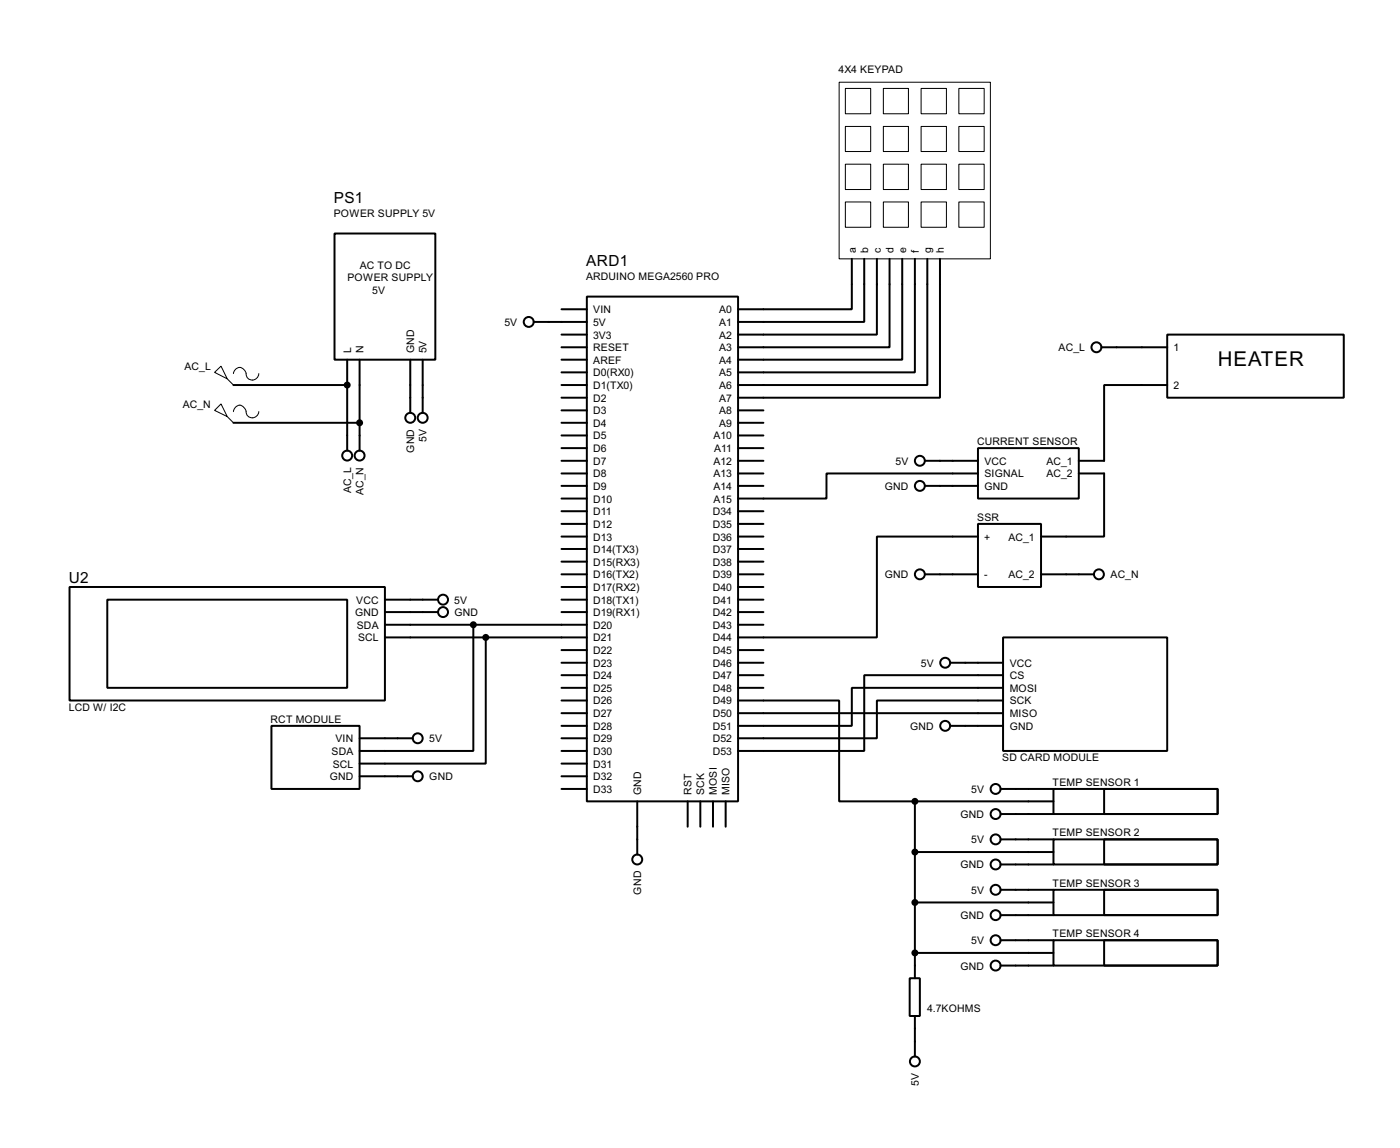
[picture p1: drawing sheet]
<svg xmlns="http://www.w3.org/2000/svg" width="282mm" height="231mm" viewBox="0 0 282 231" stroke-linecap="round" stroke-linejoin="round" font-family="sans-serif">
<g fill="none" stroke="#000" stroke-width=".4">
<path d="M67.4 47h20.3v25.4h-20.3zM118.2 59.7h30.4v101.6h-30.4zM171.5 52.1v10.2h-22.9M174 52.1v12.7h-25.4M176.6 52.1v15.3h-28M179.1 52.1v17.8h-30.5M181.7 52.1v20.3h-33.1M184.2 52.1v22.9h-35.6M186.7 52.1v25.4h-38.1M189.3 52.1v28h-40.7M47 77.5h22.9M69.9 72.4v18.3"/>
<path d="M72.4 72.4v18.3M82.6 72.4v10.7M85.1 72.4v10.7M107.5 64.8h10.7M113.1 69.9h5.1M113.1 77.5h5.1M113.1 62.3h5.1M113.1 67.4h5.1M113.1 72.4h5.1M113.1 75h5.1M221.8 69.9h13.2M235 67.4h35.6v12.7h-35.6z"/>
<path d="M235 77.5h-12.7v15.3h-5.1M47 85.1h25.4M113.1 92.8h5.1M113.1 97.8h5.1M113.1 85.1h5.1M113.1 80.1h5.1M113.1 82.6h5.1M113.1 87.7h5.1M113.1 90.2h5.1M113.1 95.3h5.1M148.6 92.8h5.1M148.6 97.8h5.1"/>
<path d="M148.6 85.1h5.1M148.6 82.6h5.1M148.6 87.7h5.1M148.6 90.2h5.1M148.6 95.3h5.1M186.2 92.8h10.7M186.2 97.8h10.7M196.9 90.2h20.3v10.2h-20.3zM196.9 95.3h-30.5v5.1h-17.8M217.2 95.3h5.1v12.7h-12.7M14 118.2h63.5v22.8h-63.5zM113.1 115.6h5.1"/>
<path d="M113.1 100.4h5.1M113.1 102.9h5.1M113.1 105.5h5.1M113.1 108h5.1M113.1 110.5h5.1M113.1 113.1h5.1M113.1 118.2h5.1M148.6 115.6h5.1M148.6 102.9h5.1M148.6 105.5h5.1M148.6 108h5.1M148.6 110.5h5.1"/>
<path d="M148.6 113.1h5.1M148.6 118.2h5.1M186.2 115.6h10.7M196.9 105.5h12.7v12.7h-12.7zM196.9 108h-20.3v20.3h-28M209.6 115.6h10.7M21.6 120.7h48.3v17.8h-48.3zM77.5 128.3h40.7M77.5 125.8h40.7M77.5 120.7h10.7M77.5 123.2h10.7M95.3 125.8v25.4h-22.9"/>
<path d="M97.8 128.3v25.4h-25.4M113.1 120.7h5.1M113.1 123.2h5.1M113.1 133.4h5.1M113.1 130.9h5.1M113.1 135.9h5.1M113.1 138.5h5.1M148.6 125.8h5.1M148.6 120.7h5.1M148.6 123.2h5.1M148.6 133.4h5.1M148.6 130.9h5.1"/>
<path d="M148.6 135.9h5.1M148.6 138.5h5.1M191.3 133.4h10.7M202 128.3h33v22.9h-33zM202 135.9h-28v15.3h-25.4M202 138.5h-30.5v7.6h-22.9M54.7 146.1h17.7v12.7h-17.7zM72.4 148.6h10.7M72.4 156.3h10.7M113.1 143.6h5.1M113.1 148.6h5.1M113.1 156.3h5.1"/>
<path d="M113.1 158.8h5.1M113.1 146.1h5.1M113.1 141h5.1M113.1 151.2h5.1M113.1 153.7h5.1M148.6 141h20.4v20.3h15.2M148.6 143.6h53.4M191.3 146.1h10.7M201.5 158.8h10.6M202 141h-25.4v7.6h-28M212.1 158.8h33.1v5.1h-33.1zM222.3 158.8h22.9v5.1h-22.9z"/>
<path d="M128.3 161.3v10.7M138.5 161.3v5.1M141 161.3v5.1M143.6 161.3v5.1M146.1 161.3v5.1M184.2 171.5h27.9M184.2 161.3v35.6M184.2 161.3h27.9M201.5 163.9h10.6M201.5 169h10.6M201.5 174h10.6M201.5 179.1h10.6"/>
<path d="M212.1 169h33.1v5h-33.1zM212.1 179.1h33.1v5.1h-33.1zM222.3 169h22.9v5h-22.9zM222.3 179.1h22.9v5.1h-22.9zM183.2 196.9h2v7.6h-2zM184.2 181.7h27.9M184.2 191.8h27.9M201.5 184.2h10.6M201.5 189.3h10.6M201.5 194.4h10.6M212.1 189.3h33.1v5.1h-33.1zM222.3 189.3h22.9v5.1h-22.9z"/>
<path d="M184.2 204.5v8.2"/>
<circle cx="106.4" cy="64.8" r="1"/>
<circle cx="220.7" cy="69.9" r="1"/>
<circle cx="69.9" cy="91.7" r="1"/>
<circle cx="72.4" cy="91.7" r="1"/>
<circle cx="82.6" cy="84.1" r="1"/>
<circle cx="85.1" cy="84.1" r="1"/>
<circle cx="185.2" cy="92.8" r="1"/>
<circle cx="185.2" cy="97.8" r="1"/>
<circle cx="185.2" cy="115.6" r="1"/>
<circle cx="221.2" cy="115.6" r="1"/>
<circle cx="89.2" cy="120.7" r="1"/>
<circle cx="89.2" cy="123.2" r="1"/>
<circle cx="190.3" cy="133.4" r="1"/>
<circle cx="84.1" cy="148.6" r="1"/>
<circle cx="84.1" cy="156.3" r="1"/>
<circle cx="190.3" cy="146.1" r="1"/>
<circle cx="200.4" cy="158.8" r="1"/>
<circle cx="128.3" cy="173" r="1"/>
<circle cx="200.4" cy="163.9" r="1"/>
<circle cx="200.4" cy="174" r="1"/>
<circle cx="200.4" cy="169" r="1"/>
<circle cx="200.4" cy="179.1" r="1"/>
<circle cx="200.4" cy="184.2" r="1"/>
<circle cx="200.4" cy="189.3" r="1"/>
<circle cx="200.4" cy="194.4" r="1"/>
<circle cx="184.2" cy="213.7" r="1"/>
</g>
<circle cx="69.9" cy="77.5" r=".2" fill="#000"/>
<g fill="#000" stroke="#000" stroke-width=".4">
<circle cx="69.9" cy="77.5" r=".5"/>
<circle cx="72.4" cy="85.1" r=".5"/>
<circle cx="95.3" cy="125.8" r=".5"/>
<circle cx="97.8" cy="128.3" r=".5"/>
<circle cx="184.2" cy="161.3" r=".5"/>
<circle cx="184.2" cy="171.5" r=".5"/>
<circle cx="184.2" cy="191.8" r=".5"/>
<circle cx="184.2" cy="181.7" r=".5"/>
</g>
<g fill="none" stroke="#000" stroke-width=".2">
<path d="M169 16.6h30.4v35.5h-30.4zM170.2 17.8h5.1v5.1h-5.1zM177.9 17.8h5v5.1h-5zM185.5 17.8h5.1v5.1h-5.1zM193.1 17.8h5.1v5.1h-5.1zM170.2 33.1h5.1v5.1h-5.1zM170.2 25.5h5.1v5h-5.1zM177.9 33.1h5v5.1h-5zM177.9 25.5h5v5h-5zM185.5 25.5h5.1v5h-5.1zM185.5 33.1h5.1v5.1h-5.1zM193.1 25.5h5.1v5h-5.1z"/>
<path d="M193.1 33.1h5.1v5.1h-5.1zM170.2 40.7h5.1v5.1h-5.1zM177.9 40.7h5v5.1h-5zM185.5 40.7h5.1v5.1h-5.1zM193.1 40.7h5.1v5.1h-5.1zM43.2 75l1.3-1.3 1.3 2.6zM45.8 76.3l1.2 1.2M47 75.2a1.28 1.28 0 0 1 1.3-1.3 1.28 1.28 0 0 1 1.3 1.3 1.28 1.28 0 0 0 1.2 1.3 1.28 1.28 0 0 0 1.3-1.3M44.5 81.3l1.3 2.6-2.6-1.3zM45.8 83.9l1.2 1.2M47 82.9a1.25 1.25 0 0 1 1.1-1.3 1.25 1.25 0 0 1 1.4 .9 1.36 1.36 0 0 0 1.7 1.5 1.33 1.33 0 0 0 .9-1.1"/>
</g>
<text font-size="4.6" x="245.2" y="73.7">HEATER</text>
<g font-size="3.5">
<text x="67.2" y="40.9">PS1</text>
<text x="118" y="53.6">ARD1</text>
<text x="13.9" y="117.4">U2</text>
</g>
<g font-size="2.4">
<text x="168.9" y="14.7">4X4 KEYPAD</text>
<text x="67.2" y="43.7">POWER SUPPLY 5V</text>
<text x="172.3" y="50.8" transform="rotate(-90 172.3 50.8)">a</text>
<text x="174.8" y="50.8" transform="rotate(-90 174.8 50.8)">b</text>
<text x="177.4" y="50.8" transform="rotate(-90 177.4 50.8)">c</text>
<text x="179.9" y="50.9" transform="rotate(-90 179.9 50.9)">d</text>
<text x="182.5" y="50.8" transform="rotate(-90 182.5 50.8)">e</text>
<text x="185" y="50.8" transform="rotate(-90 185 50.8)">f</text>
<text x="187.5" y="50.8" transform="rotate(-90 187.5 50.8)">g</text>
<text x="190.1" y="50.8" transform="rotate(-90 190.1 50.8)">h</text>
<text x="69.9" y="56.7">POWER SUPPLY</text>
<text x="72.4" y="54.1">AC TO DC</text>
<text x="75" y="59.2">5V</text>
<text x="118" y="56.4">ARDUINO MEGA2560 PRO</text>
<text x="101.6" y="65.6">5V</text>
<text x="119.4" y="65.6">5V</text>
<text x="119.4" y="63.1">VIN</text>
<text x="144.8" y="63.1">A0</text>
<text x="144.8" y="65.6">A1</text>
<text x="70.7" y="71.1" transform="rotate(-90 70.7 71.1)">L</text>
<text x="73.2" y="71.1" transform="rotate(-90 73.2 71.1)">N</text>
<text x="83.4" y="71.1" transform="rotate(-90 83.4 71.1)">GND</text>
<text x="85.9" y="71.2" transform="rotate(-90 85.9 71.2)">5V</text>
<text x="119.4" y="68.1">3V3</text>
<text x="119.4" y="70.7">RESET</text>
<text x="144.8" y="68.1">A2</text>
<text x="144.8" y="70.7">A3</text>
<text x="213.1" y="70.7">AC_L</text>
<text x="236.3" y="70.7">1</text>
<text x="37.1" y="74.5">AC_L</text>
<text x="119.4" y="73.2">AREF</text>
<text x="119.4" y="75.8">D0(RX0)</text>
<text x="144.8" y="73.2">A4</text>
<text x="144.8" y="75.8">A5</text>
<text x="36.8" y="82.1">AC_N</text>
<text x="119.4" y="78.3">D1(TX0)</text>
<text x="119.4" y="80.8">D2</text>
<text x="119.4" y="83.4">D3</text>
<text x="144.8" y="78.3">A6</text>
<text x="144.8" y="80.8">A7</text>
<text x="144.8" y="83.4">A8</text>
<text x="236.3" y="78.3">2</text>
<text x="85.9" y="89" transform="rotate(-90 85.9 89)">5V</text>
<text x="119.4" y="85.9">D4</text>
<text x="119.4" y="88.5">D5</text>
<text x="143.6" y="88.5">A10</text>
<text x="144.8" y="85.9">A9</text>
<text x="196.7" y="89.6">CURRENT SENSOR</text>
<text x="83.4" y="91.2" transform="rotate(-90 83.4 91.2)">GND</text>
<text x="119.4" y="91">D6</text>
<text x="119.4" y="93.6">D7</text>
<text x="143.6" y="93.6">A12</text>
<text x="143.8" y="91">A11</text>
<text x="180.3" y="93.6">5V</text>
<text x="198.2" y="93.6">VCC</text>
<text x="210.7" y="93.6">AC_1</text>
<text x="70.7" y="99.3" transform="rotate(-90 70.7 99.3)">AC_L</text>
<text x="73.2" y="99.7" transform="rotate(-90 73.2 99.7)">AC_N</text>
<text x="119.4" y="96.1">D8</text>
<text x="119.4" y="98.6">D9</text>
<text x="119.4" y="101.2">D10</text>
<text x="143.6" y="96.1">A13</text>
<text x="143.6" y="98.6">A14</text>
<text x="143.6" y="101.2">A15</text>
<text x="178.1" y="98.6">GND</text>
<text x="198.2" y="96.1">SIGNAL</text>
<text x="198.2" y="98.6">GND</text>
<text x="210.7" y="96.1">AC_2</text>
<text x="119.4" y="103.7">D11</text>
<text x="119.4" y="106.3">D12</text>
<text x="143.5" y="103.7">D34</text>
<text x="143.5" y="106.3">D35</text>
<text x="196.7" y="104.9">SSR</text>
<text x="119.4" y="108.8">D13</text>
<text x="119.4" y="111.3">D14(TX3)</text>
<text x="119.4" y="113.9">D15(RX3)</text>
<text x="143.5" y="108.8">D36</text>
<text x="143.5" y="111.3">D37</text>
<text x="143.5" y="113.9">D38</text>
<text x="198.2" y="108.8">+</text>
<text x="203" y="108.8">AC_1</text>
<text x="119.4" y="116.4">D16(TX2)</text>
<text x="119.4" y="119">D17(RX2)</text>
<text x="143.5" y="116.4">D39</text>
<text x="143.5" y="119">D40</text>
<text x="178.1" y="116.4">GND</text>
<text x="198.2" y="116.4">-</text>
<text x="203" y="116.4">AC_2</text>
<text x="223.6" y="116.4">AC_N</text>
<text x="71.5" y="124">GND</text>
<text x="71.7" y="121.5">VCC</text>
<text x="91.5" y="121.5">5V</text>
<text x="91.5" y="124">GND</text>
<text x="119.4" y="121.5">D18(TX1)</text>
<text x="119.4" y="124">D19(RX1)</text>
<text x="143.5" y="121.5">D41</text>
<text x="143.5" y="124">D42</text>
<text x="71.8" y="126.6">SDA</text>
<text x="72.1" y="129.1">SCL</text>
<text x="119.4" y="126.6">D20</text>
<text x="119.4" y="129.1">D21</text>
<text x="119.4" y="131.7">D22</text>
<text x="143.5" y="126.6">D43</text>
<text x="143.5" y="129.1">D44</text>
<text x="143.5" y="131.7">D45</text>
<text x="119.4" y="134.2">D23</text>
<text x="119.4" y="136.7">D24</text>
<text x="143.5" y="134.2">D46</text>
<text x="143.5" y="136.7">D47</text>
<text x="185.4" y="134.2">5V</text>
<text x="203.3" y="134.2">VCC</text>
<text x="203.3" y="136.7">CS</text>
<text x="13.8" y="143.2">LCD W/ I2C</text>
<text x="119.4" y="139.3">D25</text>
<text x="119.4" y="141.8">D26</text>
<text x="143.5" y="139.3">D48</text>
<text x="143.5" y="141.8">D49</text>
<text x="203.3" y="139.3">MOSI</text>
<text x="203.3" y="141.8">SCK</text>
<text x="54.5" y="145.5">RCT MODULE</text>
<text x="67.5" y="149.4">VIN</text>
<text x="86.4" y="149.4">5V</text>
<text x="119.4" y="144.4">D27</text>
<text x="119.4" y="146.9">D28</text>
<text x="119.4" y="149.4">D29</text>
<text x="143.5" y="144.4">D50</text>
<text x="143.5" y="146.9">D51</text>
<text x="143.5" y="149.4">D52</text>
<text x="183.2" y="146.9">GND</text>
<text x="203.3" y="144.4">MISO</text>
<text x="203.3" y="146.9">GND</text>
<text x="66.7" y="152">SDA</text>
<text x="67" y="154.5">SCL</text>
<text x="119.4" y="152">D30</text>
<text x="119.4" y="154.5">D31</text>
<text x="143.5" y="152">D53</text>
<text x="201.8" y="153.1">SD CARD MODULE</text>
<text x="66.4" y="157.1">GND</text>
<text x="86.4" y="157.1">GND</text>
<text x="119.4" y="157.1">D32</text>
<text x="119.4" y="159.6">D33</text>
<text x="129.1" y="160" transform="rotate(-90 129.1 160)">GND</text>
<text x="139.3" y="160" transform="rotate(-90 139.3 160)">RST</text>
<text x="141.8" y="160" transform="rotate(-90 141.8 160)">SCK</text>
<text x="144.4" y="160" transform="rotate(-90 144.4 160)">MOSI</text>
<text x="146.9" y="160" transform="rotate(-90 146.9 160)">MISO</text>
<text x="195.6" y="159.6">5V</text>
<text x="211.9" y="158.2">TEMP SENSOR 1</text>
<text x="193.4" y="164.7">GND</text>
<text x="195.6" y="169.8">5V</text>
<text x="211.9" y="168.4">TEMP SENSOR 2</text>
<text x="193.4" y="174.8">GND</text>
<text x="195.6" y="179.9">5V</text>
<text x="211.9" y="178.5">TEMP SENSOR 3</text>
<text x="129.1" y="180.1" transform="rotate(-90 129.1 180.1)">GND</text>
<text x="193.4" y="185">GND</text>
<text x="195.6" y="190.1">5V</text>
<text x="211.9" y="188.7">TEMP SENSOR 4</text>
<text x="193.4" y="195.2">GND</text>
<text x="186.7" y="203.8">4.7KOHMS</text>
<text x="185" y="218.5" transform="rotate(-90 185 218.5)">5V</text>
</g>
</svg>
